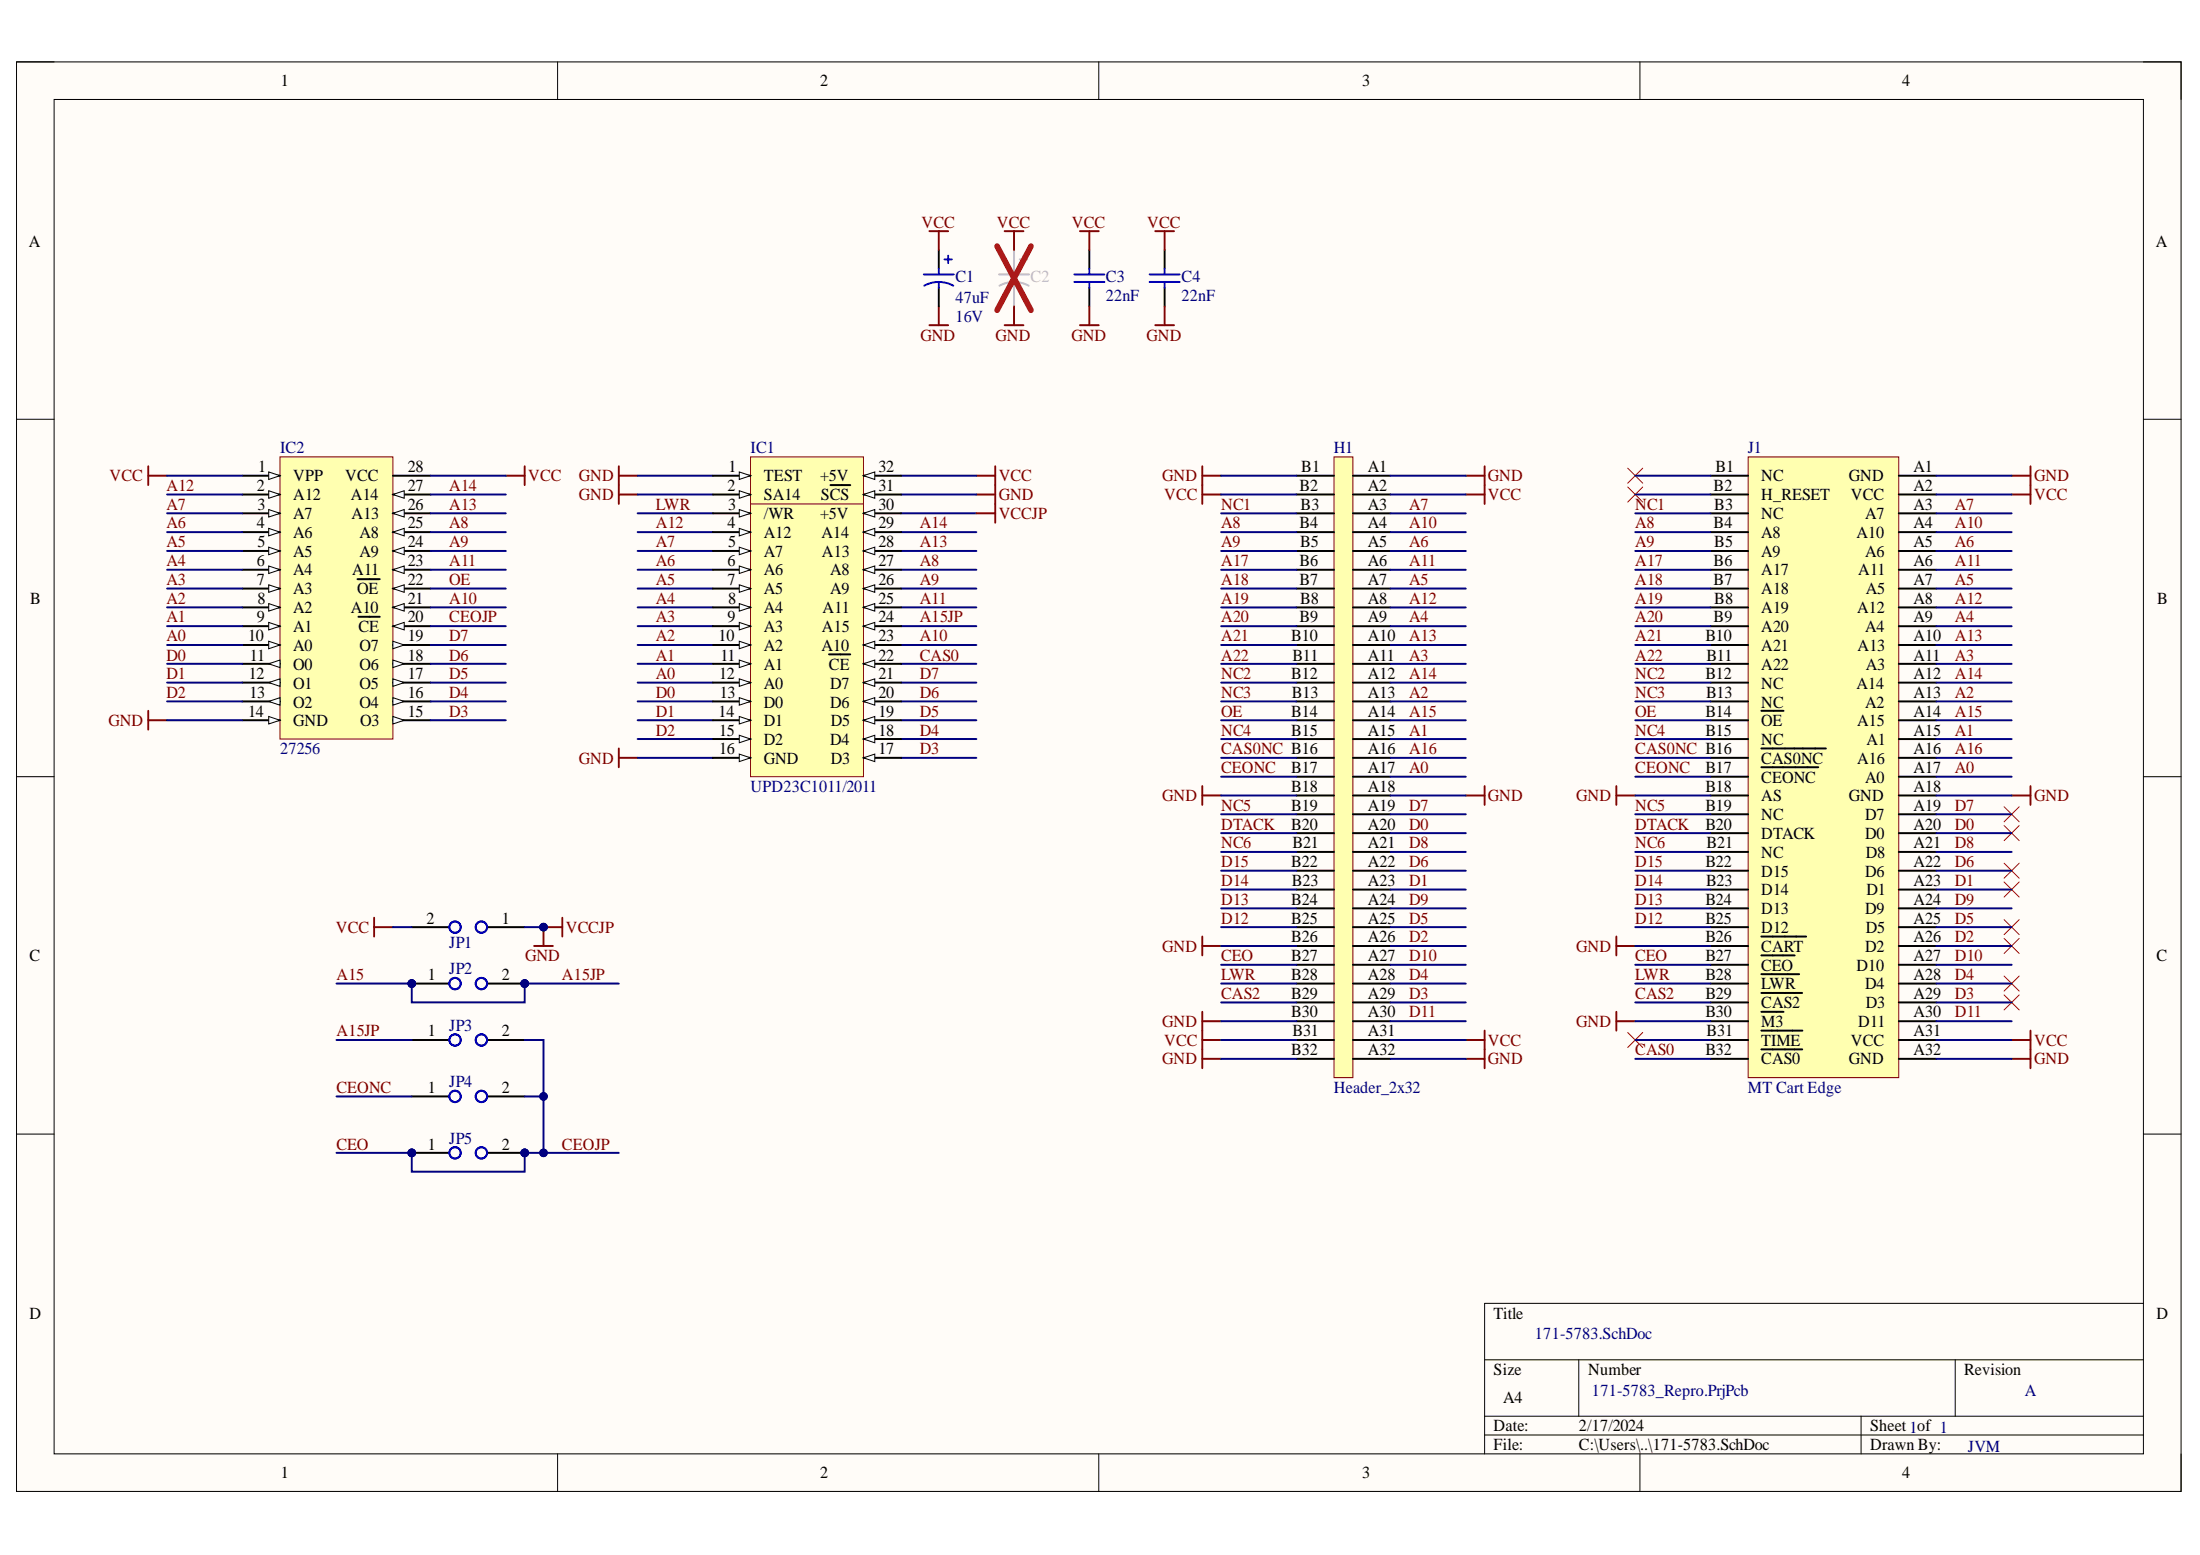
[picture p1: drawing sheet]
# Altium project 171-5783_Repro.PrjPcb
1 sheet, 13 parts. Net scope: global (net labels, ports and power ports of the same name join across sheets).
Board file: 171-5783.PcbDoc

## Sheet 171-5783.SchDoc
size A4; SheetNumber: 1; SheetTotal: 1

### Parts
C1  value 47uF  Voltage: 16V  [CapPol Mirror]  (hidden comment: Cap2.54P5.0D)
C2  Cap2.54P5.0D  [CapPol]  (value not drawn)
C3  value 22nF  [CapCer]  (hidden comment: CapCer)
C4  value 22nF  [CapCer]  (hidden comment: CapCer)
H1  Header_2x32  [Header_2x32]  (no BOM)
IC1  UPD23C1011/2011  [UPD23C1011/2011]
IC2  27256  [27256]
J1  MT Cart Edge  [MT_Cart_Edge]  (no BOM)
JP1  SolderBridge  [SOLDER_BRIDGE]  (value not drawn)  (no BOM)
JP2  SolderBridge  [SOLDER_BRIDGE]  (value not drawn)  (no BOM)
JP3  SolderBridge  [SOLDER_BRIDGE]  (value not drawn)  (no BOM)
JP4  SolderBridge  [SOLDER_BRIDGE]  (value not drawn)  (no BOM)
JP5  SolderBridge  [SOLDER_BRIDGE]  (value not drawn)  (no BOM)

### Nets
GND: C1.2 C2.2 C3.1 C4.1 H1.A1 H1.A18 H1.A32 H1.B1 H1.B18 H1.B26 H1.B30 H1.B32 IC1.1(TEST) IC1.2(SA14) IC1.16(GND) IC1.30(+5V) IC1.31(S~{CS}) IC2.14(GND) J1.A1(GND) J1.A18(GND) J1.A32(GND) J1.B18(AS) J1.B26(~{CART}) J1.B30(~{M3}) JP1.1  [also labelled VCCJP]
VCC: C1.1 C2.1 C3.2 C4.2 H1.A2 H1.A31 H1.B2 H1.B31 IC1.32(+5V) IC2.1(VPP) IC2.28(VCC) J1.A2(VCC) J1.A31(VCC) JP1.2
A0: H1.A17 IC1.12(A0) IC2.10(A0) J1.A17(A0)
A1: H1.A15 IC1.11(A1) IC2.9(A1) J1.A15(A1)
A2: H1.A13 IC1.10(A2) IC2.8(A2) J1.A13(A2)
A3: H1.A11 IC1.9(A3) IC2.7(A3) J1.A11(A3)
A4: H1.A9 IC1.8(A4) IC2.6(A4) J1.A9(A4)
A5: H1.A7 IC1.7(A5) IC2.5(A5) J1.A7(A5)
A6: H1.A5 IC1.6(A6) IC2.4(A6) J1.A5(A6)
A7: H1.A3 IC1.5(A7) IC2.3(A7) J1.A3(A7)
A8: H1.B4 IC1.27(A8) IC2.25(A8) J1.B4(A8)
A9: H1.B5 IC1.26(A9) IC2.24(A9) J1.B5(A9)
A10: H1.A4 IC1.23(A10) IC2.21(A10) J1.A4(A10)
A11: H1.A6 IC1.25(A11) IC2.23(A11) J1.A6(A11)
A12: H1.A8 IC1.4(A12) IC2.2(A12) J1.A8(A12)
A13: H1.A10 IC1.28(A13) IC2.26(A13) J1.A10(A13)
A14: H1.A12 IC1.29(A14) IC2.27(A14) J1.A12(A14)
A15: H1.A14 IC1.24(A15) J1.A14(A15) JP2.1 JP2.2 JP3.1  [also labelled A15JP]
A16: H1.A16 J1.A16
A17: H1.B6 J1.B6(A17)
A18: H1.B7 J1.B7(A18)
A19: H1.B8 J1.B8(A19)
A20: H1.B9 J1.B9(A20)
A21: H1.B10 J1.B10(A21)
A22: H1.B11 J1.B11(A22)
CAS0: IC1.22(~{CE}) J1.B32(~{CAS0})
CAS0NC: H1.B16 J1.B16(~{CAS0NC})
CAS2: H1.B29 J1.B29(~{CAS2})
CEO: H1.B27 IC2.20(~{CE}) J1.B27(~{CEO}) JP3.2 JP4.2 JP5.1 JP5.2  [also labelled CEOJP]
CEONC: H1.B17 J1.B17(~{CEONC}) JP4.1
D0: H1.A20 IC1.13(D0) IC2.11(O0) J1.A20(D0)
D1: H1.A23 IC1.14(D1) IC2.12(O1) J1.A23(D1)
D2: H1.A26 IC1.15(D2) IC2.13(O2) J1.A26(D2)
D3: H1.A29 IC1.17(D3) IC2.15(O3) J1.A29(D3)
D4: H1.A28 IC1.18(D4) IC2.16(O4) J1.A28(D4)
D5: H1.A25 IC1.19(D5) IC2.17(O5) J1.A25(D5)
D6: H1.A22 IC1.20(D6) IC2.18(O6) J1.A22(D6)
D7: H1.A19 IC1.21(D7) IC2.19(O7) J1.A19(D7)
D8: H1.A21 J1.A21(D8)
D9: H1.A24 J1.A24(D9)
D10: H1.A27 J1.A27(D10)
D11: H1.A30 J1.A30(D11)
D12: H1.B25 J1.B25(D12)
D13: H1.B24 J1.B24(D13)
D14: H1.B23 J1.B23(D14)
D15: H1.B22 J1.B22(D15)
DTACK: H1.B20 J1.B20(DTACK)
LWR: H1.B28 IC1.3(/WR) J1.B28(~{LWR})
NC1: H1.B3 J1.B3(NC)
NC2: H1.B12 J1.B12(NC)
NC3: H1.B13 J1.B13(NC)
NC4: H1.B15 J1.B15(NC)
NC5: H1.B19 J1.B19(NC)
NC6: H1.B21 J1.B21(NC)
OE: H1.B14 IC2.22(~{OE}) J1.B14(~{OE})

Not connected (* = marked no-connect by the designer): J1 B1(NC)* B2(H_RESET)* B31(~{TIME})*

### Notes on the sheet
- A
- JVM

## Assembly variants
Default: not fitted C2 C3 C4 C5 C5 C6
